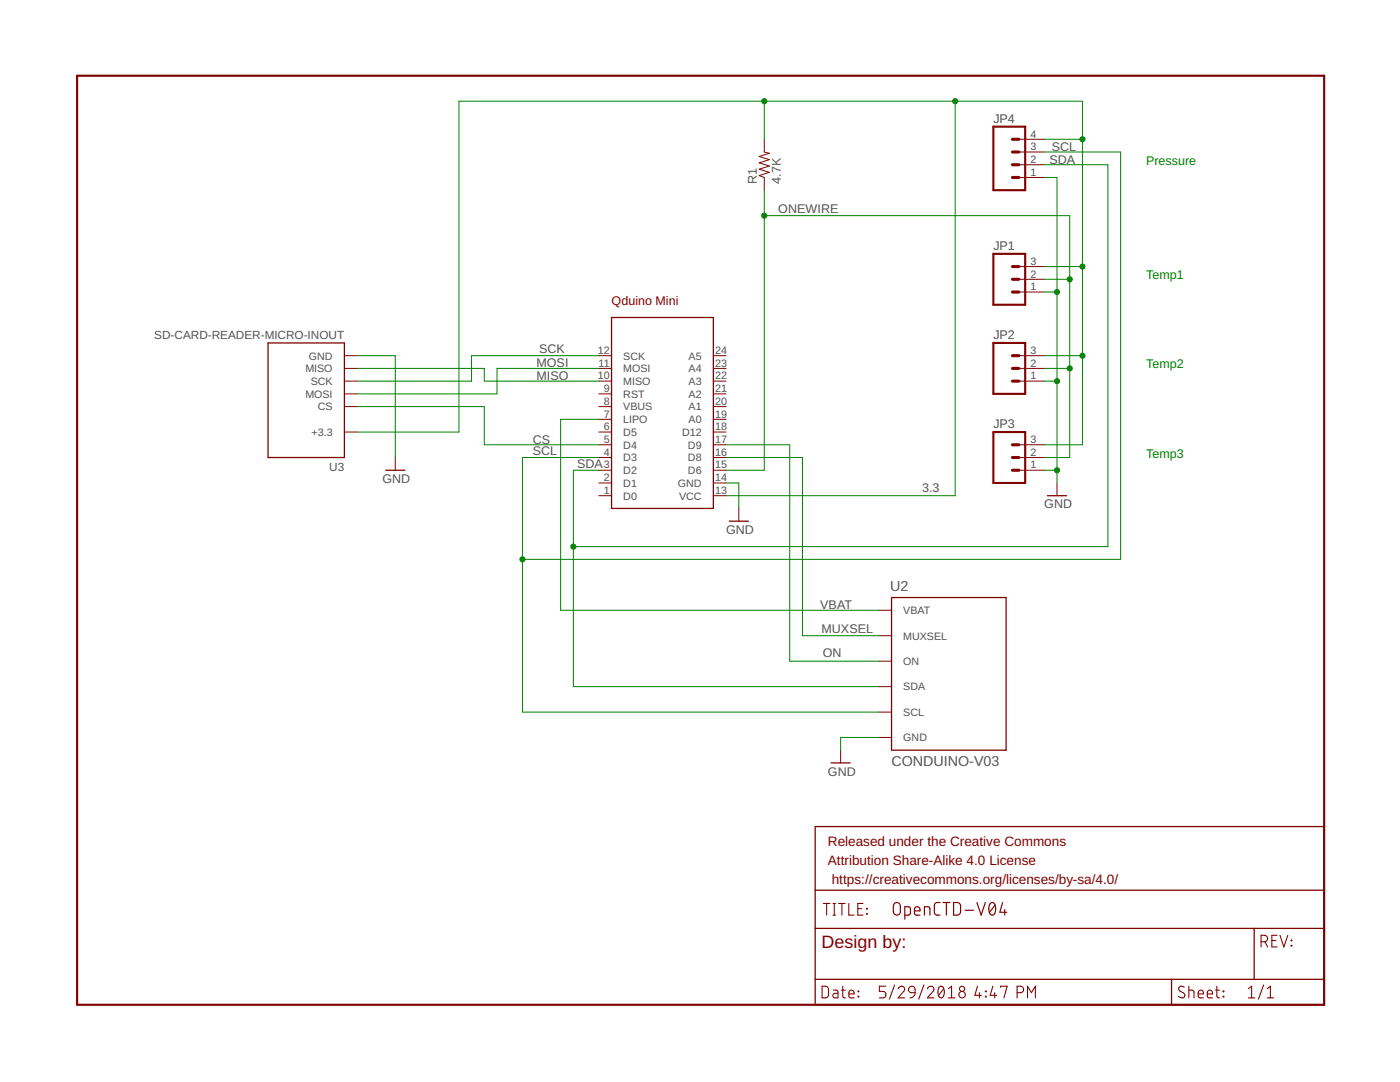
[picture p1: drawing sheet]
<svg xmlns="http://www.w3.org/2000/svg" width="279mm" height="216mm" viewBox="0 0 279 216" stroke-linecap="round" stroke-linejoin="round" font-family="sans-serif">
<path d="M15.4 15.1h248.9v185.4h-248.9zM198.2 25.3h6.4v12.7h-6.4zM198.2 50.7h6.4v10.1h-6.4zM198.2 68.4h6.4v10.2h-6.4zM198.2 86.2h6.4v10.2h-6.4z" fill="none" stroke="#800000" stroke-width=".42"/>
<g fill="none" stroke="#800000" stroke-width=".25">
<path d="M53.5 68.4h15.2v22.9h-15.2zM122 63.4h20.4v38.1h-20.4zM77 93.8h3.8M209 98.9h3.9M145.5 104h3.9M177.9 119.2h22.9v30.5h-22.9zM165.9 152.2h3.8M162.7 164.9h101.6v35.6h-101.6zM162.7 177.6h101.6M162.7 185.3h101.6M162.7 195.4h101.6M233.8 195.4v5.1"/>
<path d="M250.3 185.3v10.1"/>
</g>
<g fill="none" stroke="#800000" stroke-width=".21">
<path d="M164.1 196.8h.8l.4 .4v1.5l-.4 .4h-.8zM164.3 180.3h1.3M165 180.3v2.3M166.2 180.3h.6M166.2 182.6h.6M166.3 197.6h.7l.2 .2v1.3h-.5a.46 .46 0 0 1-.5-.4 .46 .46 0 0 1 .5-.5h.5M166.5 180.3v2.3M167.4 180.3h1.3M167.9 197.6h.8M168 180.3v2.3M168.2 196.8v2.1l.5 .2M169.4 180.3v2.3h1"/>
<path d="M169.4 198.3h1.1a.54 .54 0 0 0-.4-.7 .54 .54 0 0 0-.7 .5l.1 .9 1 .1M171.2 181.3h.8M171.3 197.8l.1 .1zM171.3 198.8l.1 .1zM172.2 180.3h-1v2.3h1M173 181.3l.1 .1zM173 182.3l.1 .1zM176.8 196.8h-1.3v1h.8a.66 .66 0 0 1 .5 .7 .66 .66 0 0 1-.5 .6h-.8M178.5 196.5l-1 2.9M179.2 197.3a.64 .64 0 0 1 1-.5 .64 .64 0 0 1 .1 1l-1.1 1.3h1.4M181.5 197a.64 .64 0 0 1 .7-.2 .64 .64 0 0 1 .4 .6v.7h-.8a.62 .62 0 0 1-.3-1.1zM182.6 198.1l-.3 .7-.7 .3"/>
<path d="M184.4 196.5l-1.1 2.9M185.1 197.3a.65 .65 0 0 1 .9-.5 .65 .65 0 0 1 .2 1l-1.1 1.3h1.3M187.5 197a.53 .53 0 0 1 .6-.2 .53 .53 0 0 1 .3 .6 1.34 1.34 0 0 1-.6 1.7 1.4 1.4 0 0 1-.3-2.1zM188.3 197.3l-1 1.3M189.3 199.1h1.3M189.3 197.3l.6-.5v2.3M195.1 196.8l-.5 1.8h1.3M195.5 198.1v1M196.7 198.8l.1 .1zM196.7 197.8l.1 .1zM198.1 196.8l-.5 1.8h1.3M198.5 198.1v1"/>
<path d="M199.7 197v-.2h1.3l-.6 2.3M203 198.1h.6a.65 .65 0 0 0 .7-.7 .65 .65 0 0 0-.7-.6h-.6v2.3M205.1 199.1v-2.3l.7 1.3 .8-1.3v2.3M236.3 197a.58 .58 0 0 0-.8-.1 .58 .58 0 0 0 0 .9l.7 .3a.58 .58 0 0 1 .1 .9 .58 .58 0 0 1-.9 0l-.2-.2M237.3 197.6l.9 .1 .1 .3v1.1M237.3 196.8v2.3M239.1 198.3h1.1a.54 .54 0 0 0-.4-.7 .54 .54 0 0 0-.7 .5l.1 .9 1 .1M240.9 198.3h1.1a.54 .54 0 0 0-.4-.7 .54 .54 0 0 0-.7 .5l.1 .9 1 .1M242.6 197.6h.8M242.8 196.8v1.9l.3 .4h.3M244.1 198.8l.1 .1zM244.1 197.8l.1 .1z"/>
<path d="M249.1 199.1h1.3M249.1 197.3l.7-.5v2.3M251.7 187.9h.6a.65 .65 0 0 0 .7-.6 .65 .65 0 0 0-.7-.7h-.6v2.4M252.2 196.5l-1.1 2.9M252.5 187.9l.5 1.1M252.9 199.1h1.3M252.9 197.3l.6-.5v2.3M253.8 187.7h.8M254.9 186.6h-1.1v2.4h1.1M255.4 186.6l.8 2.4 .8-2.4M257.7 187.6l.1 .1zM257.7 188.6l.1 .2z"/>
<circle cx="192" cy="197.3" r=".52"/>
<circle cx="192" cy="198.5" r=".65"/>
</g>
<g fill="none" stroke="#800000" stroke-width=".23">
<path d="M178.6 180.2l.4-.1 .6 .3 .1 1.5a.7 .7 0 0 1-.7 .7 .7 .7 0 0 1-.7-.7v-1.1zM180.6 182.6h.7l.4-.2v-1.2l-.3-.2-.8-.1v2.5M182.5 181.8h1.1a.58 .58 0 0 0-.4-.9 .58 .58 0 0 0-.7 .6l.1 1 1 .1M184.5 182.6v-1.7l1 .1 .1 1.6M187.6 180.1h-.7l-.4 .5v1.6l.4 .4h.7M188.2 180.1h1.4M188.9 180.1v2.5M190.3 180.1h.9l.5 .5v1.5l-.5 .5h-.9zM192.6 181.6h1.7M195 180.1l.8 2.5 .8-2.5M197.6 180.3a.58 .58 0 0 1 .7-.2 .58 .58 0 0 1 .3 .6 1.43 1.43 0 0 1-.6 1.9 1.54 1.54 0 0 1-.4-2.3zM198.6 180.6l-1.1 1.4"/>
<path d="M200.1 180.1l-.6 1.9h1.4M200.5 181.5v1.1"/>
</g>
<g fill="none" stroke="#800000" stroke-width=".2">
<path d="M152.5 27.8v2.5l1 .3-2 .6 2 .7-2 .6 2 .6-2 .7 2 .6-2 .6 1 .4v2.6M203.3 35.4h5.1M203.3 32.9h5.1M203.3 30.3h5.1M203.3 27.8h5.1M203.3 58.3h5.1M203.3 55.7h5.1M203.3 53.2h5.1M68.7 78.6h2.6M68.7 76.1h2.6M68.7 73.5h2.6M68.7 71h2.6"/>
<path d="M119.5 78.6h2.5M119.5 76.1h2.5M119.5 73.5h2.5M119.5 71h2.5M142.4 78.6h2.5M142.4 76.1h2.5M142.4 73.5h2.5M142.4 71h2.5M203.3 76.1h5.1M203.3 73.5h5.1M203.3 71h5.1M68.7 81.1h2.6"/>
<path d="M68.7 86.2h2.6M78.9 91.3v2.5M119.5 83.7h2.5M119.5 81.1h2.5M119.5 93.8h2.5M119.5 91.3h2.5M119.5 88.8h2.5M119.5 86.2h2.5M119.5 96.4h2.5M119.5 98.9h2.5M142.4 83.7h2.5M142.4 81.1h2.5"/>
<path d="M142.4 93.8h2.5M142.4 91.3h2.5M142.4 88.8h2.5M142.4 86.2h2.5M142.4 96.4h2.5M142.4 98.9h2.5M203.3 93.8h5.1M203.3 91.3h5.1M203.3 88.8h5.1M210.9 96.4v2.5M147.4 101.5v2.5M175.4 137h2.5"/>
<path d="M175.4 131.9h2.5M175.4 126.9h2.5M175.4 121.8h2.5M167.8 149.7v2.5M175.4 142.1h2.5M175.4 147.2h2.5"/>
</g>
<g fill="none" stroke="#800000" stroke-width=".61">
<path d="M202.1 30.3h1.2M202.1 32.9h1.2M202.1 35.4h1.2M202.1 27.8h1.2M202.1 53.2h1.2M202.1 55.7h1.2M202.1 58.3h1.2M202.1 71h1.2M202.1 73.5h1.2M202.1 76.1h1.2M202.1 88.8h1.2M202.1 91.3h1.2"/>
<path d="M202.1 93.8h1.2"/>
</g>
<g fill="none" stroke="#008000" stroke-width=".2">
<path d="M152.5 20.2v7.6M152.5 38v55.8h-7.6M190.6 20.2v78.7h-45.7M208.4 27.8h7.6M208.4 35.4h2.5v61M208.4 32.9h12.7v76.2h-106.7M208.4 30.3h15.2v81.3h-119.3M152.5 43h61v48.3h-5.1M208.4 53.2h7.6M208.4 55.7h5.1M208.4 58.3h2.5M71.3 71h7.6v20.3"/>
<path d="M71.3 73.5h25.3v2.6h22.9M119.5 71h-25.4v5.1h-22.8M119.5 73.5h-20.3v5.1h-27.9M208.4 71h7.6M208.4 73.5h5.1M208.4 76.1h2.5M71.3 86.2h20.3v-66h124.4v68.6h-7.6M71.3 81.1h25.3v7.7h22.9M119.5 93.8h-5.1v43.2h61M119.5 91.3h-15.2v50.8h71.1M119.5 83.7h-7.6v38.1h63.5M144.9 88.8h12.7v43.1h17.8"/>
<path d="M144.9 91.3h15.2v35.6h15.3M144.9 96.4h2.5v5.1M208.4 93.8h2.5M175.4 147.2h-7.6v2.5"/>
</g>
<g fill="#008000" stroke="#008000" stroke-width=".2">
<circle cx="152.5" cy="20.2" r=".51"/>
<circle cx="216" cy="53.2" r=".51"/>
<circle cx="216" cy="71" r=".51"/>
<circle cx="216" cy="27.8" r=".51"/>
<circle cx="190.6" cy="20.2" r=".51"/>
<circle cx="152.5" cy="43" r=".51"/>
<circle cx="213.5" cy="55.7" r=".51"/>
<circle cx="213.5" cy="73.5" r=".51"/>
<circle cx="210.9" cy="58.3" r=".51"/>
<circle cx="210.9" cy="76.1" r=".51"/>
<circle cx="210.9" cy="93.8" r=".51"/>
<circle cx="114.4" cy="109.1" r=".51"/>
<circle cx="104.3" cy="111.6" r=".51"/>
</g>
<text font-size="3.6" fill="#800000" x="164" y="189.1">Design by:</text>
<g font-size="2.9" fill="#505050">
<text x="177.7" y="118">U2</text>
<text x="177.9" y="152.7">CONDUINO-V03</text>
</g>
<g font-size="2.7" fill="#800000">
<text x="165.2" y="168.7">Released under the Creative Commons</text>
<text x="165.2" y="172.6">Attribution Share-Alike 4.0 License</text>
<text x="166" y="176.4">https://creativecommons.org/licenses/by-sa/4.0/</text>
</g>
<g font-size="2.5" fill="#505050">
<text x="198.2" y="24.5">JP4</text>
<text x="209.4" y="32.6">SDA</text>
<text x="209.9" y="30.1">SCL</text>
<text x="151" y="36.7" transform="rotate(-90 151 36.7)">R1</text>
<text x="155.8" y="36.7" transform="rotate(-90 155.8 36.7)">4.7K</text>
<text x="155.3" y="42.5">ONEWIRE</text>
<text x="198.2" y="49.9">JP1</text>
<text x="107.6" y="70.5">SCK</text>
<text x="198.2" y="67.7">JP2</text>
<text x="107.1" y="75.8">MISO</text>
<text x="107.1" y="73.3">MOSI</text>
<text x="106.3" y="88.5">CS</text>
<text x="198.2" y="85.4">JP3</text>
<text x="106.3" y="90.8">SCL</text>
<text x="115.2" y="93.3">SDA</text>
<text x="76.3" y="96.4">GND</text>
<text x="184" y="98.1">3.3</text>
<text x="208.4" y="101.4">GND</text>
<text x="144.9" y="106.5">GND</text>
<text x="163.7" y="121.5">VBAT</text>
<text x="164" y="126.3">MUXSEL</text>
<text x="164.2" y="131.2">ON</text>
<text x="165.2" y="154.8">GND</text>
</g>
<g font-size="2.5" fill="#008000">
<text x="228.7" y="32.9">Pressure</text>
<text x="228.7" y="55.7">Temp1</text>
<text x="228.7" y="73.5">Temp2</text>
<text x="228.7" y="91.3">Temp3</text>
</g>
<text font-size="2.5" fill="#800000" x="122.1" y="60.8">Qduino Mini</text>
<g font-size="2.3" fill="#505050">
<text x="30.8" y="67.6">SD-CARD-READER-MICRO-INOUT</text>
<text x="65.7" y="94">U3</text>
</g>
<g font-size="2.1" fill="#505050">
<text x="205.7" y="30">3</text>
<text x="205.7" y="27.4">4</text>
<text x="205.7" y="35.1">1</text>
<text x="205.7" y="32.5">2</text>
<text x="205.7" y="52.8">3</text>
<text x="205.7" y="57.9">1</text>
<text x="205.7" y="55.4">2</text>
<text x="61.6" y="71.7">GND</text>
<text x="119.3" y="70.6">12</text>
<text x="124.4" y="71.7">SCK</text>
<text x="137.4" y="71.7">A5</text>
<text x="142.7" y="70.6">24</text>
<text x="205.7" y="70.6">3</text>
<text x="60.9" y="74.3">MISO</text>
<text x="62" y="76.8">SCK</text>
<text x="119.3" y="75.7">10</text>
<text x="119.5" y="73.2">11</text>
<text x="124.4" y="76.8">MISO</text>
<text x="124.4" y="74.3">MOSI</text>
<text x="137.4" y="76.8">A3</text>
<text x="137.4" y="74.3">A4</text>
<text x="142.7" y="75.7">22</text>
<text x="142.7" y="73.2">23</text>
<text x="205.7" y="75.7">1</text>
<text x="205.7" y="73.2">2</text>
<text x="60.9" y="79.4">MOSI</text>
<text x="63.4" y="81.9">CS</text>
<text x="120.5" y="83.3">7</text>
<text x="120.5" y="78.2">9</text>
<text x="120.5" y="80.8">8</text>
<text x="124.4" y="79.4">RST</text>
<text x="124.4" y="81.9">VBUS</text>
<text x="137.4" y="81.9">A1</text>
<text x="137.4" y="79.4">A2</text>
<text x="142.7" y="83.3">19</text>
<text x="142.7" y="80.8">20</text>
<text x="142.7" y="78.2">21</text>
<text x="62.2" y="87">+3.3</text>
<text x="120.5" y="88.4">5</text>
<text x="120.5" y="85.9">6</text>
<text x="124.4" y="89.5">D4</text>
<text x="124.4" y="87">D5</text>
<text x="124.4" y="84.4">LIPO</text>
<text x="136.1" y="87">D12</text>
<text x="137.3" y="89.5">D9</text>
<text x="137.4" y="84.4">A0</text>
<text x="142.7" y="88.4">17</text>
<text x="142.7" y="85.9">18</text>
<text x="205.7" y="88.4">3</text>
<text x="120.5" y="93.5">3</text>
<text x="120.5" y="90.9">4</text>
<text x="124.4" y="94.6">D2</text>
<text x="124.4" y="92.1">D3</text>
<text x="137.3" y="94.6">D6</text>
<text x="137.3" y="92.1">D8</text>
<text x="142.7" y="93.5">15</text>
<text x="142.7" y="90.9">16</text>
<text x="205.7" y="93.5">1</text>
<text x="205.7" y="90.9">2</text>
<text x="120.5" y="98.6">1</text>
<text x="120.5" y="96">2</text>
<text x="124.4" y="99.7">D0</text>
<text x="124.4" y="97.1">D1</text>
<text x="135.3" y="97.1">GND</text>
<text x="135.5" y="99.7">VCC</text>
<text x="142.7" y="96">14</text>
<text x="142.7" y="98.6">13</text>
<text x="180.3" y="122.5">VBAT</text>
<text x="180.3" y="127.6">MUXSEL</text>
<text x="180.3" y="137.8">SDA</text>
<text x="180.3" y="132.7">ON</text>
<text x="180.3" y="142.8">SCL</text>
<text x="180.3" y="147.9">GND</text>
</g>
</svg>
